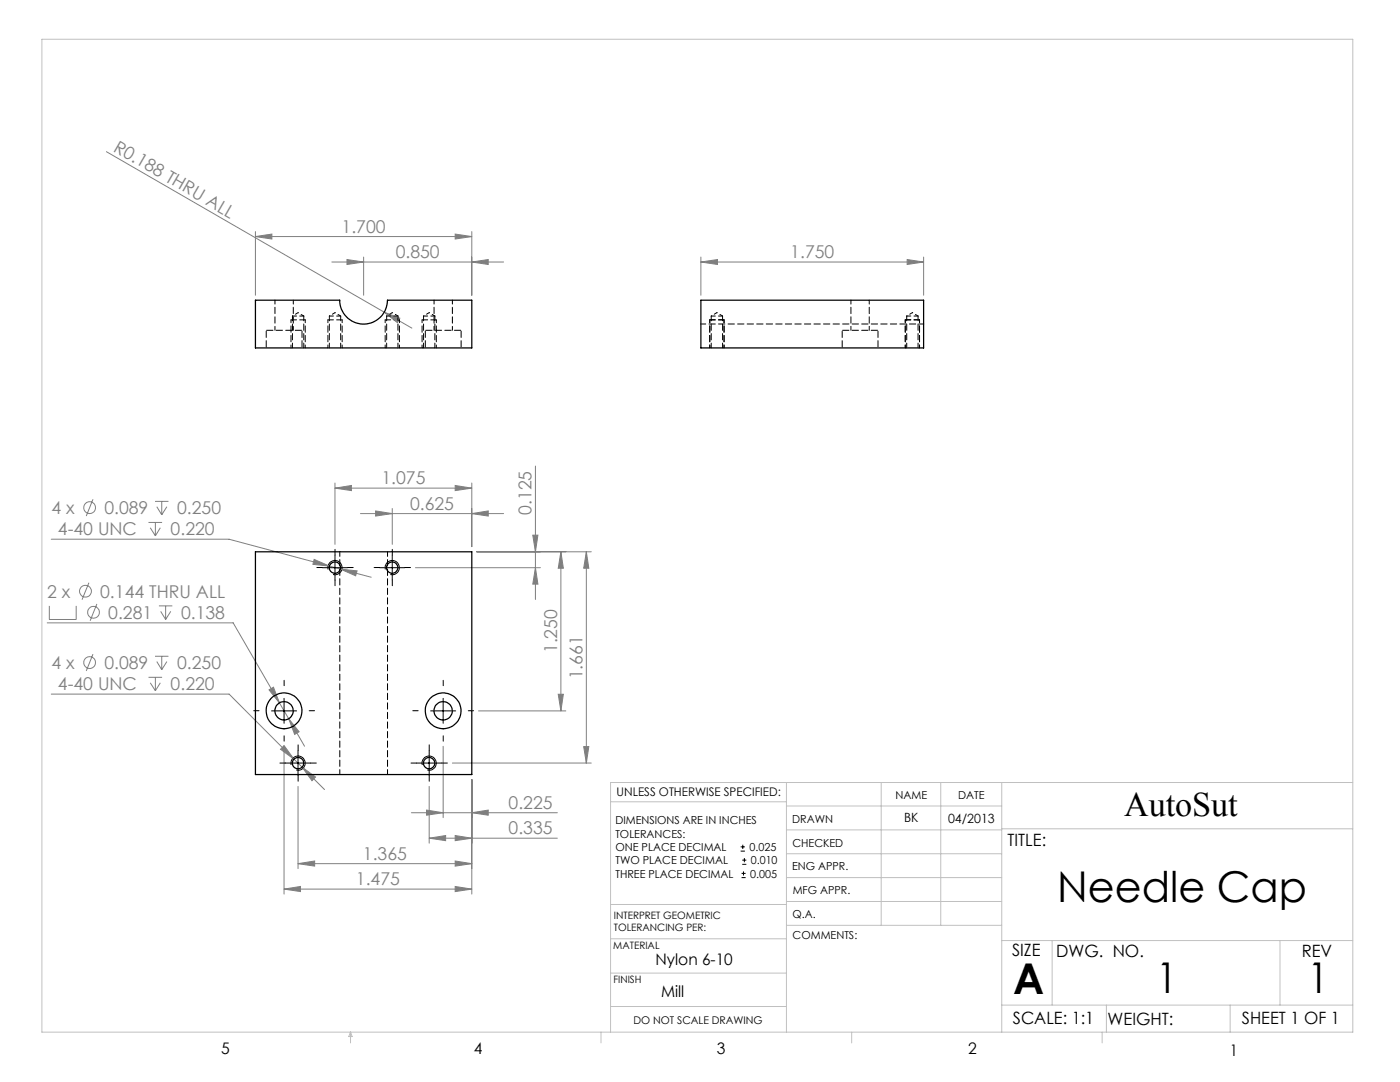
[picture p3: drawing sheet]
<svg xmlns="http://www.w3.org/2000/svg" width="279mm" height="216mm" viewBox="0 0 279 216" stroke-linecap="round" stroke-linejoin="round" font-family="sans-serif">
<g fill="none" stroke="#808080" stroke-width=".2">
<path d="M21.2 30.3l61 35.2M51 47.2l3.3-.5v1zM51 46.2v12.7M51 47.2h43.2M66.2 52.3h34.3M69.3 51.8l3.3 .5-3.3 .5zM72.6 51.3v7.6M90.8 46.7l3.4 .5-3.4 .5zM94.2 52.3l3.2-.5v1zM94.2 46.2v12.7M139.9 52.3l3.3-.5v1zM139.9 52.3h44.4"/>
<path d="M139.9 51.3v7.6M181 51.8l3.3 .5-3.3 .5zM184.3 51.3v7.6M76.7 62.3l3.1 1.2-.5 .9zM18.6 99.6l-1.4 3.4M66.9 97.4l3.2-.5v1zM66.9 96.4v12.2M66.9 97.4h27.3M90.8 96.9l3.4 .5-3.4 .5zM94.2 96.4v12.7M106.9 93v26.6M10.2 107.6h35.5l20.1 5.4"/>
<path d="M17.7 116.3l-1.3 3.4M29.6 104.2h2.7M30 105.3l1 1.6M30.9 100h2.7M31 104.2v2.7M31.3 101.1l1 1.6M32 105.3l-1 1.6M32.3 100v2.7M33.3 101.1l-1 1.6M62.7 111.6l3.1 1.4-3.4-.4zM65.8 113l2.1 .6M67.9 113.6l3.4 .3-.3 1z"/>
<path d="M67.9 113.6l6.2 1.6M71.9 102.5h28.6M75 102l3.3 .5-3.3 .5zM78.3 101.5v7.1M82.9 113.3h24.9M94.2 102.5l3.2-.5v1zM95.1 110.1h22.9M106.3 106.8h1.1l-.5 3.3zM106.9 113.3l.5 3.3h-1.1zM111.9 110.1l.5 3.3h-1zM111.9 110.1v31.8M117 110.1l.5 3.3h-1z"/>
<path d="M117 110.1v42.2M9.4 124.3h37.1l9.3 16M9.8 120.9v2.7h5.4v-2.7M10.2 138.5h35.5l13 13M18.6 130.5l-1.4 3.4M19.3 120.5l-1.3 3.4M29.6 135.1h2.7M30 136.2l1 1.6M30.9 131h2.7M31 135.1v2.7M31.3 132l1 1.6M31.7 120.9h2.7"/>
<path d="M32 136.2l-1 1.6M32.1 122l1 1.6M32.3 131v2.6M33.1 120.9v2.7M33.3 132l-1 1.6M34.1 122l-1 1.6M53.7 137.7l.9-.6 1.2 3.2zM111.4 138.5h1l-.5 3.4zM55.8 140.3l1.8 3.1M56.7 148.9v29.5M56.7 148.8l2 2.7-2.7-2zM57.6 143.4l2.1 2.6-.9 .5z"/>
<path d="M57.6 143.4l3.2 5.5M58.7 151.5l1.6 1.6M59.5 156.9v16.4M60.3 153.1l2.7 1.9-.7 .8zM60.3 153.1l4.5 4.5M85.7 156.9v11.3M88.4 148.9v14.3M90.3 152.3h27.7M94.2 155.5v22.9M95.5 141.9h17.4M116.5 149h1l-.5 3.3zM56.7 177.4l3.3-.5v1z"/>
<path d="M56.7 177.4h37.5M59.5 172.3l3.3-.5v1zM59.5 172.3h34.7M82.1 162.2h29.1M85.1 161.6l3.3 .6-3.3 .5zM85.7 167.3l3.2-.6v1zM85.7 167.3h25.5M90.8 166.7l3.4 .6-3.4 .4zM90.8 171.8l3.4 .5-3.4 .5zM90.8 176.9l3.4 .5-3.4 .5zM94.2 162.2l3.2-.6v1.1z"/>
<circle cx="17.1" cy="118" r="1.18"/>
<circle cx="17.9" cy="101.3" r="1.18"/>
<circle cx="17.9" cy="132.2" r="1.18"/>
<circle cx="18.6" cy="122.2" r="1.18"/>
</g>
<g fill="none" stroke="#000" stroke-width=".2">
<path d="M64.3 113.3h5.1M65.5 113.6a1.42 1.42 0 0 1 1.3-1.7 1.42 1.42 0 0 1 1.5 1.5 1.42 1.42 0 0 1-1.8 1.3M66.9 110.8v4.9M75.8 113.3h5M76.9 113.6a1.42 1.42 0 0 1 1.3-1.7 1.42 1.42 0 0 1 1.5 1.5 1.42 1.42 0 0 1-1.8 1.3M78.3 110.8v4.9M56.7 139.3v5M88.4 139.3v5M54.2 141.9h5M57 152.3h5M58.1 152.6a1.42 1.42 0 0 1 1.2-1.8 1.42 1.42 0 0 1 1.6 1.6 1.42 1.42 0 0 1-1.8 1.2M59.5 149.8v5"/>
<path d="M83.1 152.3h5M84.3 152.6a1.41 1.41 0 0 1 1.2-1.7 1.41 1.41 0 0 1 1.6 1.5 1.41 1.41 0 0 1-1.8 1.2M85.7 149.8v5M85.9 141.9h5M147.8 169.8h.9M147.8 169h.9M148 175.1h.8M148 174.3h.8M148.1 172.5h.8M148.1 171.6h.8M148.2 168.6v.8M148.4 173.9v.8"/>
<path d="M148.6 171.2v.8"/>
</g>
<g fill="none" stroke="#c0c0c0" stroke-width=".2">
<path d="M8.4 7.8h261.6v198.2h-261.6zM121.8 160h35.2M157 156.1v49.9M175.9 156.1v28.5M187.7 156.1v28.5M199.9 156.1v49.9M270 156.1h-148.2v49.9M157 170.4h42.9M157 165.6h42.9M157 160.8h42.9M157 175.1h42.9M157 179.9h42.9"/>
<path d="M199.9 165.4h70.1M121.8 194.2h35.2M121.8 187.3h35.2M121.8 180.5h35.2M157 184.6h42.9M199.9 187.7h70.1M210 187.7v12.9M255.4 187.7v12.9M70 206v2.1M70 206l.3 .8h-.7zM119.9 206v2.1M121.8 200.8h35.2"/>
<path d="M170 206v2.1M199.9 200.6h70.1M220 206v2.1M220.8 200.6v5.4M245.5 200.6v5.4"/>
</g>
<g fill="none" stroke="#000" stroke-width=".2" stroke-dasharray="15.2 1.3 1.3 1.3">
<path d="M64.4 113.2h-1.2M66.9 110.7v-1.1M66.9 115.7v1.2M69.4 113.2h1.1M75.8 113.2h-1.1M78.3 110.7v-1.1M78.3 115.7v1.2M80.8 113.2h1.1M56.7 136.8v-1.1M88.5 136.8v-1.1M51.7 141.8h-1.1M56.7 146.8v1.1"/>
<path d="M57 152.3h-1.1M59.5 149.8v-1.2M59.5 154.8v1.1M61.7 141.8h1.1M62 152.3h1.1M83.2 152.3h-1.2M83.5 141.8h-1.1M85.7 149.8v-1.2M85.7 154.8v1.1M88.2 152.3h1.1M88.5 146.8v1.1M93.5 141.8h1"/>
</g>
<path d="M58.1 69.4v-5.6M60.9 69.4v-5.6M65.4 69.4v-5.6M68.3 69.4v-5.6M76.9 69.4v-5.6M79.7 69.4v-5.6M84.2 69.4v-5.6M87.1 69.4v-5.6M141.7 69.4v-5.6M144.5 69.4v-5.6M180.7 69.4v-5.6M183.5 69.4v-5.6" fill="none" stroke="#000" stroke-width=".2" stroke-dasharray="1.3 .6" stroke-dashoffset=".7"/>
<path d="M60.9 63.8h-2.8M68.3 63.8h-2.9M79.7 63.8h-2.8M87.1 63.8h-2.9M144.5 63.8h-2.8M183.5 63.8h-2.8" fill="none" stroke="#000" stroke-width=".2" stroke-dasharray="1.3 .6" stroke-dashoffset=".2"/>
<g fill="#808080">
<path d="M76.7 62.3l3.1 1.2-.5 .9z"/>
<path d="M94.2 52.3l3.2-.5v1zM69.3 51.8l3.3 .5-3.3 .5zM90.8 46.7l3.4 .5-3.4 .5zM51 47.2l3.3-.5v1zM94.2 102.5l3.2-.5v1zM75 102l3.3 .5-3.3 .5zM90.8 96.9l3.4 .5-3.4 .5zM66.9 97.4l3.2-.5v1zM94.2 162.2l3.2-.6v1.1zM85.1 161.6l3.3 .6-3.3 .5zM90.8 166.7l3.4 .6-3.4 .4zM85.7 167.3l3.2-.6v1zM90.8 171.8l3.4 .5-3.4 .5zM59.5 172.3l3.3-.5v1zM90.8 176.9l3.4 .5-3.4 .5zM56.7 177.4l3.3-.5v1z"/>
<path d="M67.9 113.6l3.1 1.3 .3-1zM62.7 111.6l-.3 1 3.4 .4zM57.6 143.4l1.2 3.1 .9-.5zM53.7 137.7l2.1 2.6-1.2-3.2zM60.3 153.1l2 2.7 .7-.8zM56.7 148.8l-.7 .7 2.7 2zM139.9 52.3l3.3-.5v1zM181 51.8l3.3 .5-3.3 .5z"/>
<path d="M106.3 106.8h1.1l-.5 3.3zM106.9 113.3l.5 3.3h-1.1zM111.9 110.1l.5 3.3h-1zM111.4 138.5h1l-.5 3.4zM117 110.1l.5 3.3h-1zM116.5 149h1l-.5 3.3z"/>
</g>
<g fill="none" stroke="#000" stroke-width=".25">
<path d="M51 59.9h16.8a4.8 4.8 0 0 0 4.8 4.8 4.8 4.8 0 0 0 4.7-4.8h16.9v9.5h-43.2zM139.9 59.9h44.4v9.5h-44.4zM51 110.1h43.2v44.5h-43.2z"/>
<circle cx="66.8" cy="113.3" r="1.13"/>
<circle cx="78.3" cy="113.3" r="1.13"/>
<circle cx="56.7" cy="141.8" r="1.83"/>
<circle cx="56.7" cy="141.8" r="3.6"/>
<circle cx="59.5" cy="152.3" r="1.14"/>
<circle cx="85.6" cy="152.3" r="1.13"/>
<circle cx="88.4" cy="141.8" r="1.83"/>
<circle cx="88.4" cy="141.8" r="3.6"/>
</g>
<path d="M54.9 59.9v6M86.6 59.9v6M169.8 59.9v6M58.5 65.9v-6M60.6 63.1h-2.2M68 63.1h-2.3M79.4 63.1h-2.2M86.8 63.1h-2.3M90.3 65.9v-6M144.2 63.1h-2.3M173.5 65.9v-6M183.2 63.1h-2.2" fill="none" stroke="#000" stroke-width=".2" stroke-dasharray="1.3 .6" stroke-dashoffset=".5"/>
<path d="M60.3 65.9h-7.2M92 65.9h-7.1M175.2 65.9h-7.1" fill="none" stroke="#000" stroke-width=".2" stroke-dasharray="1.3 .6" stroke-dashoffset="-.1"/>
<g fill="none" stroke="#000" stroke-width=".2" stroke-dasharray="1.3 .6" stroke-dashoffset=".3">
<path d="M58.4 63.1v6.3M60.6 69.4v-6.3M65.7 63.1v6.3M68 69.4v-6.3M77.2 63.1v6.3M79.4 69.4v-6.3M84.5 63.1v6.3M86.8 69.4v-6.3M139.9 64.6h44.4M141.9 63.1v6.3M144.2 69.4v-6.3M181 63.1v6.3"/>
<path d="M183.2 69.4v-6.3M67.8 110.1v44.4M77.3 154.5v-44.4"/>
</g>
<path d="M59.5 62.4l-1.1 .7M60.6 63.1l-1.1-.7M66.9 62.4l-1.2 .7M68 63.1l-1.1-.7M78.3 62.4l-1.1 .7M79.4 63.1l-1.1-.7M85.7 62.4l-1.2 .7M86.8 63.1l-1.1-.7M143.1 62.4l-1.2 .7M144.2 63.1l-1.1-.7M182.1 62.4l-1.1 .7M183.2 63.1l-1.1-.7" fill="none" stroke="#000" stroke-width=".2" stroke-dasharray="1.3 .6" stroke-dashoffset=".7"/>
<path d="M53.1 65.9v3.5M60.3 69.4v-3.5M84.9 65.9v3.5M92 69.4v-3.5M168.1 65.9v3.5M175.2 69.4v-3.5" fill="none" stroke="#000" stroke-width=".2" stroke-dasharray="1.3 .6" stroke-dashoffset="-.2"/>
<g font-size="8.5">
<text x="211" y="179.9">Needle Cap</text>
<text x="202.2" y="198.3">A</text>
<text x="230.8" y="198.1">1</text>
<text x="260.9" y="198.1">1</text>
</g>
<text font-size="6.9" x="224.3" y="162.9">AutoSut</text>
<g font-size="3.5" fill="#808080">
<text x="22.5" y="30.1" transform="rotate(30 22.5 30.1)">R0.188 THRU ALL</text>
<text x="68.2" y="46.4">1.700</text>
<text x="79" y="51.5">0.850</text>
<text x="157.7" y="51.5">1.750</text>
<text x="76.1" y="96.6">1.075</text>
<text x="81.8" y="101.7">0.625</text>
<text x="10.3" y="102.6">4 x</text>
<text x="11.6" y="106.8">4-40 UNC</text>
<text x="20.8" y="102.6">0.089</text>
<text x="34.1" y="106.8">0.220</text>
<text x="35.4" y="102.6">0.250</text>
<text x="106.1" y="102.7" transform="rotate(-90 106.1 102.7)">0.125</text>
<text x="9.4" y="119.3">2 x</text>
<text x="20" y="119.3">0.144 THRU ALL</text>
<text x="21.6" y="123.5">0.281</text>
<text x="36.1" y="123.5">0.138</text>
<text x="111.2" y="130.3" transform="rotate(-90 111.2 130.3)">1.250</text>
<text x="10.3" y="133.5">4 x</text>
<text x="11.6" y="137.7">4-40 UNC</text>
<text x="20.8" y="133.5">0.089</text>
<text x="34.1" y="137.7">0.220</text>
<text x="35.4" y="133.5">0.250</text>
<text x="116.3" y="135.6" transform="rotate(-90 116.3 135.6)">1.661</text>
<text x="101.5" y="161.4">0.225</text>
<text x="101.5" y="166.5">0.335</text>
<text x="72.4" y="171.5">1.365</text>
<text x="71" y="176.6">1.475</text>
</g>
<g font-size="3.4">
<text x="201.1" y="168.8">TITLE:</text>
<text x="202" y="190.8">SIZE</text>
<text x="210.8" y="190.9">DWG. NO.</text>
<text x="259.8" y="191">REV</text>
<text x="202.1" y="204.4">SCALE: 1:1</text>
<text x="221" y="204.5">WEIGHT:</text>
<text x="247.8" y="204.4">SHEET 1 OF 1</text>
</g>
<g font-size="3.2">
<text x="130.8" y="192.5">Nylon 6-10</text>
<text x="131.9" y="198.9">Mill</text>
<text x="44.2" y="210.4">5</text>
<text x="94.6" y="210.3">4</text>
<text x="143.1" y="210.4">3</text>
<text x="193.2" y="210.3">2</text>
<text x="245.4" y="210.6">1</text>
</g>
<g font-size="2.5">
<text x="180.4" y="164.1">BK</text>
<text x="189.2" y="164.2">04/2013</text>
</g>
<text font-size="2.4" x="123.1" y="158.9">UNLESS OTHERWISE SPECIFIED:</text>
<g font-size="2.2">
<text x="178.7" y="159.4">NAME</text>
<text x="191.2" y="159.4">DATE</text>
<text x="122.8" y="164.5">DIMENSIONS ARE IN INCHES</text>
<text x="122.8" y="167.1">TOLERANCES:</text>
<text x="158.1" y="164.2">DRAWN</text>
<text x="122.8" y="172.4">TWO PLACE DECIMAL</text>
<text x="122.8" y="169.8">ONE PLACE DECIMAL</text>
<text x="149.6" y="169.8">0.025</text>
<text x="149.9" y="172.5">0.010</text>
<text x="158.1" y="173.7">ENG APPR.</text>
<text x="158.2" y="169.1">CHECKED</text>
<text x="122.8" y="175.1">THREE PLACE DECIMAL</text>
<text x="149.7" y="175.1">0.005</text>
<text x="158.2" y="178.4">MFG APPR.</text>
<text x="158.2" y="183.2">Q.A.</text>
<text x="158.2" y="187.4">COMMENTS:</text>
</g>
<text font-size="2.1" x="126.4" y="204.3">DO NOT SCALE DRAWING</text>
<g font-size="2">
<text x="122.5" y="183.3">INTERPRET GEOMETRIC</text>
<text x="122.5" y="185.9">TOLERANCING PER:</text>
<text x="122.4" y="189.4">MATERIAL</text>
<text x="122.4" y="196.2">FINISH</text>
</g>
</svg>
